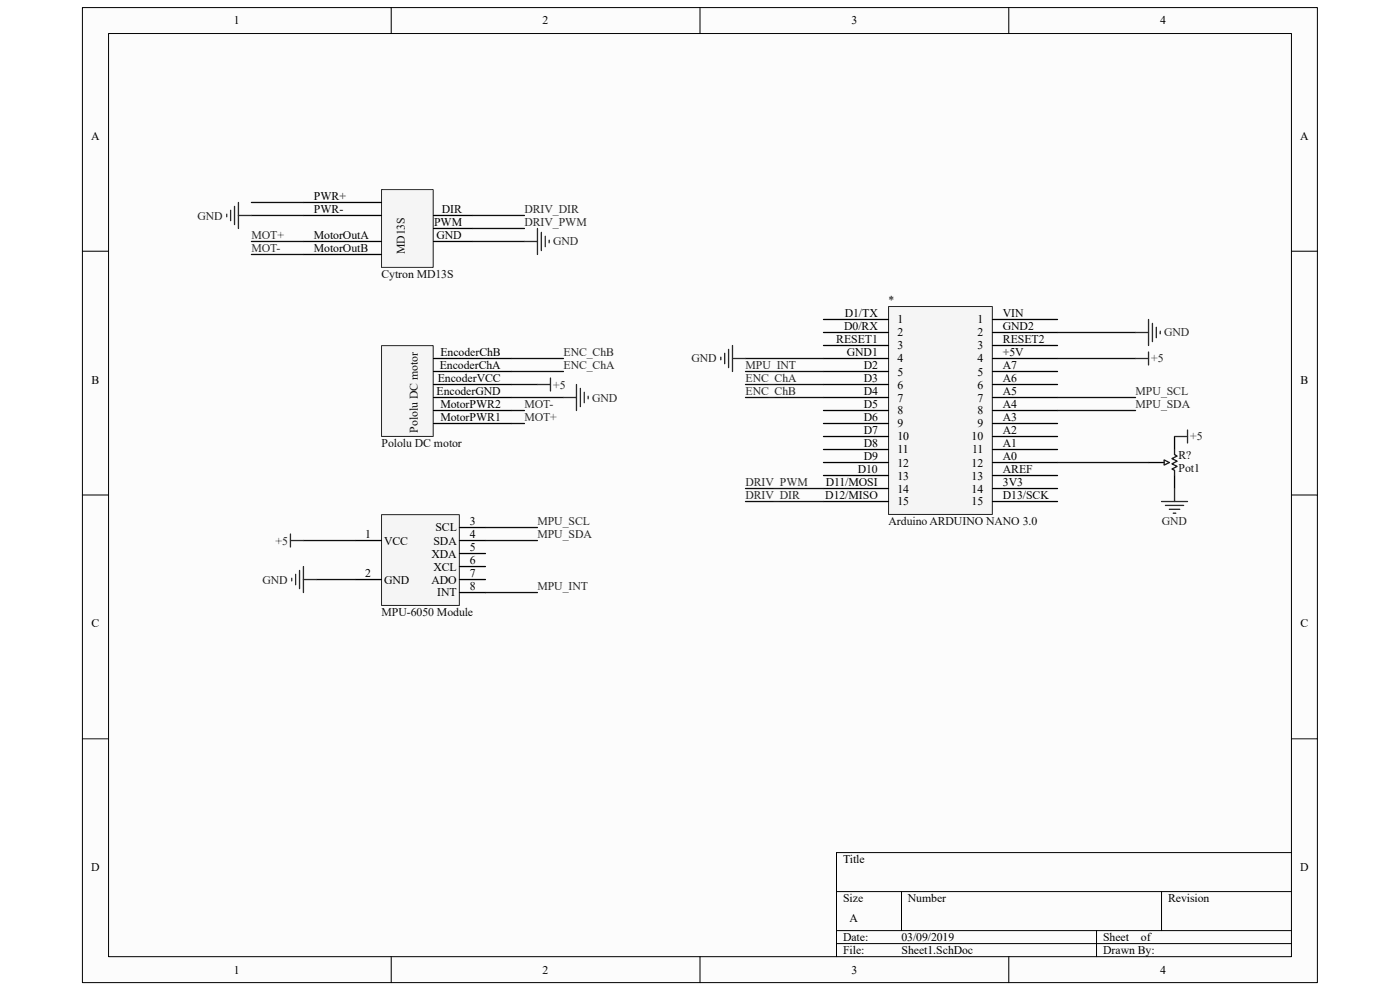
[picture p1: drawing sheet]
<svg xmlns="http://www.w3.org/2000/svg" width="297mm" height="210mm" viewBox="0 0 297 210" stroke-linecap="round" stroke-linejoin="round" font-family="sans-serif">
<path d="M17.5 1.7h262v206.7h-262z" fill="#fcfcfc"/>
<path d="M17.5 1.6h262v206.8h-262z" fill="none" stroke="#000" stroke-width=".21"/>
<path d="M23.1 7.2h250.9v195.7h-250.9z" fill="#fcfcfc"/>
<g fill="none" stroke="#000" stroke-width=".21">
<path d="M23 7.1h251v195.8h-251zM83 1.6v5.5M148.5 1.6v5.5M214 1.6v5.5M17.5 53.3h5.5M274 53.3h5.5M17.5 105h5.5M274 105h5.5M17.5 156.7h5.5M274 156.7h5.5M177.5 189.1h96.5M177.5 197.4h96.5"/>
<path d="M191.3 189.1v8.3M232.6 197.4v5.5M246.4 189.1v8.3M274 180.9h-96.5v22M83 202.9v5.5M148.5 202.9v5.5M177.5 200.2h96.5M214 202.9v5.5"/>
</g>
<path d="M81 109.2h16.5v19.2h-16.5z" fill="#f5f5f5"/>
<path d="M80.9 109.2h16.6v19.2h-16.6z" fill="none" stroke="#262626" stroke-width=".21"/>
<path d="M75.4 114.7h5.5M97.5 117.4h5.5M97.5 114.7h5.5M97.5 111.9h5.5M75.4 122.9h5.5M97.5 125.7h5.5M97.5 122.9h5.5M97.5 120.2h5.5" fill="none" stroke="#000" stroke-width=".28"/>
<path d="M188.6 65.1h21.9v44h-21.9z" fill="#f5f5f5"/>
<path d="M188.5 65h22v44.1h-22z" fill="none" stroke="#262626" stroke-width=".21"/>
<g fill="none" stroke="#000" stroke-width=".28">
<path d="M174.7 67.8h13.8M174.7 70.5h13.8M174.7 73.3h13.8M174.7 76.1h13.8M174.7 78.8h13.8M210.6 67.8h13.8M210.6 70.5h13.8M210.6 73.3h13.8M210.6 76.1h13.8M210.6 78.8h13.8M174.7 81.6h13.8M174.7 84.3h13.8"/>
<path d="M174.7 87.1h13.8M174.7 89.8h13.8M174.7 92.6h13.8M174.7 95.4h13.8M174.7 98.1h13.8M210.6 81.6h13.8M210.6 84.3h13.8M210.6 87.1h13.8M210.6 89.8h13.8M210.6 92.6h13.8M210.6 95.4h13.8M210.6 98.1h13.8"/>
<path d="M174.7 100.9h13.8M174.7 103.6h13.8M174.7 106.4h13.8M210.6 100.9h13.8M210.6 103.6h13.8M210.6 106.4h13.8"/>
</g>
<g fill="none" stroke="#0e0e0e" stroke-width=".28">
<path d="M158.2 78.8h16.5M158.2 76.1h16.5M224.4 70.5h16.5M224.4 76.1h16.5M158.2 81.6h16.5M158.2 84.3h16.5M224.4 84.3h16.5M224.4 87.1h16.5M64.4 114.7h11M103 111.9h11M103 114.7h11M158.2 103.6h16.5"/>
<path d="M158.2 106.4h16.5M67.1 122.9h8.3M103 125.7h11"/>
</g>
<g fill="none" stroke="#262626" stroke-width=".28">
<path d="M152.9 75.8v.5M153.7 74.9v2.3M154.6 74.1v3.9M155.4 76.1h2.8M155.4 73.3v5.5M240.9 70.5h2.8M240.9 76.1h2.8M243.7 67.8v5.5M243.7 74.7v2.7M244.5 68.6v3.9M245.3 69.4v2.2M246.1 70.3v.5"/>
<path d="M61.6 113.3v2.7M61.6 114.7h2.8M61.9 122.7v.5M62.7 121.8v2.2M63.5 121v3.9M64.4 120.2v5.5M64.4 122.9h2.7"/>
</g>
<path d="M81 73.4h10.9v19.2h-10.9z" fill="#f5f5f5"/>
<path d="M80.9 73.3h11v19.3h-11z" fill="none" stroke="#262626" stroke-width=".21"/>
<path d="M92 78.8h16.5M92 76.1h16.5M92 89.8h16.5M92 87.1h16.5M92 84.3h16.5M92 81.6h16.5" fill="none" stroke="#000" stroke-width=".28"/>
<path d="M108.5 76.1h11M108.5 78.8h11M108.5 81.6h5.5M108.5 84.3h11" fill="none" stroke="#0e0e0e" stroke-width=".28"/>
<path d="M114 81.6h2.8M116.8 80.2v2.7M119.5 84.3h2.8M122.3 81.6v5.5M123.1 82.4v3.9M124 83.2v2.2M124.8 84.1v.5" fill="none" stroke="#262626" stroke-width=".28"/>
<path d="M81 40.3h10.9v16.4h-10.9z" fill="#f5f5f5"/>
<path d="M80.9 40.2h11v16.5h-11z" fill="none" stroke="#262626" stroke-width=".21"/>
<path d="M64.4 54h16.5M64.4 51.2h16.5M64.4 45.7h16.5M64.4 43h16.5M92 51.2h8.2M92 45.7h8.2M92 48.5h8.2M243.7 98.1h3.3M249.2 92.6v2.8M249.2 100.9v2.7" fill="none" stroke="#000" stroke-width=".28"/>
<path d="M53.3 43h11.1M53.3 45.7h11.1M53.3 51.2h11.1M53.3 54h11.1M100.2 45.7h11.1M100.2 51.2h11.1M100.2 48.5h11.1M108.5 89.8h2.8M108.5 87.1h2.8M224.4 98.1h19.3" fill="none" stroke="#0e0e0e" stroke-width=".28"/>
<g fill="none" stroke="#262626" stroke-width=".28">
<path d="M48.1 45.4v.6M48.9 44.6v2.2M49.8 43.8v3.8M50.6 43v5.5M50.6 45.7h2.7M111.3 51.2h2.7M114 48.5v5.5M114.9 49.3v3.9M115.7 50.1v2.2M116.5 51v.5M249.2 92.6h2.7M251.9 91.2v2.8"/>
<path d="M246.4 106.4h5.5M247.2 107.2h3.9M248.1 108h2.2M248.9 108.9h.6M249.2 103.6v2.8"/>
</g>
<path d="M247 97.6l1.1 .5-1.1 .6zM249.2 95.4v1.1l.5 .2-1.1 .6 1.1 .5-1.1 .6 1.1 .5-1.1 .6 .6 .3v1.1" fill="none" stroke="#1c1c1c" stroke-width=".28"/>
<g font-size="2.5">
<text x="49.6" y="5.2">1</text>
<text x="115.1" y="5.2">2</text>
<text x="180.6" y="5.2">3</text>
<text x="246.1" y="5.2">4</text>
<text x="19.3" y="29.7">A</text>
<text x="275.8" y="29.7">A</text>
<text x="66.6" y="45.2">PWR-</text>
<text x="66.6" y="42.4">PWR+</text>
<text x="92.1" y="47.9">PWM</text>
<text x="93.7" y="45.2">DIR</text>
<text x="66.6" y="53.5">MotorOutB</text>
<text x="66.6" y="50.7">MotorOutA</text>
<text x="92.6" y="50.7">GND</text>
<text x="179.1" y="70">D0/RX</text>
<text x="179.2" y="67.2">D1/TX</text>
<text x="190.4" y="68.6">1</text>
<text x="190.4" y="71.4">2</text>
<text x="207.4" y="68.6">1</text>
<text x="207.4" y="71.4">2</text>
<text x="212.8" y="67.2">VIN</text>
<text x="212.8" y="70">GND2</text>
<text x="93.4" y="75.5">EncoderChB</text>
<text x="177.4" y="72.8">RESET1</text>
<text x="179.7" y="75.5">GND1</text>
<text x="190.4" y="74.1">3</text>
<text x="190.4" y="76.9">4</text>
<text x="207.4" y="74.1">3</text>
<text x="207.4" y="76.9">4</text>
<text x="212.8" y="72.8">RESET2</text>
<text x="212.8" y="75.5">+5V</text>
<text x="19.4" y="81.4">B</text>
<text x="92.6" y="83.8">EncoderGND</text>
<text x="92.9" y="81">EncoderVCC</text>
<text x="93.3" y="78.3">EncoderChA</text>
<text x="183.3" y="78.3">D2</text>
<text x="183.3" y="81">D3</text>
<text x="183.3" y="83.8">D4</text>
<text x="190.4" y="79.7">5</text>
<text x="190.4" y="82.4">6</text>
<text x="207.4" y="79.7">5</text>
<text x="207.4" y="82.4">6</text>
<text x="212.8" y="78.3">A7</text>
<text x="212.8" y="81">A6</text>
<text x="212.8" y="83.8">A5</text>
<text x="275.9" y="81.4">B</text>
<text x="93.4" y="89.3">MotorPWR1</text>
<text x="93.4" y="86.5">MotorPWR2</text>
<text x="183.3" y="86.5">D5</text>
<text x="183.3" y="89.3">D6</text>
<text x="190.4" y="85.2">7</text>
<text x="190.4" y="87.9">8</text>
<text x="207.4" y="85.2">7</text>
<text x="207.4" y="87.9">8</text>
<text x="212.8" y="86.5">A4</text>
<text x="212.8" y="89.3">A3</text>
<text x="183.3" y="92.1">D7</text>
<text x="183.3" y="94.8">D8</text>
<text x="190.4" y="90.7">9</text>
<text x="190.4" y="93.4">10</text>
<text x="206.1" y="93.4">10</text>
<text x="207.4" y="90.7">9</text>
<text x="212.8" y="92.1">A2</text>
<text x="212.8" y="94.8">A1</text>
<text x="182" y="100.3">D10</text>
<text x="183.3" y="97.6">D9</text>
<text x="190.4" y="96.2">11</text>
<text x="190.4" y="99">12</text>
<text x="190.4" y="101.7">13</text>
<text x="206.1" y="99">12</text>
<text x="206.1" y="101.7">13</text>
<text x="206.2" y="96.2">11</text>
<text x="212.8" y="97.6">A0</text>
<text x="212.8" y="100.3">AREF</text>
<text x="175.1" y="105.8">D12/MISO</text>
<text x="175.2" y="103.1">D11/MOSI</text>
<text x="190.4" y="104.5">14</text>
<text x="190.4" y="107.2">15</text>
<text x="206.1" y="104.5">14</text>
<text x="206.1" y="107.2">15</text>
<text x="212.8" y="103.1">3V3</text>
<text x="212.8" y="105.8">D13/SCK</text>
<text x="92.4" y="112.7">SCL</text>
<text x="99.7" y="111.4">3</text>
<text x="77.5" y="114.1">1</text>
<text x="81.5" y="115.5">VCC</text>
<text x="91.5" y="118.3">XDA</text>
<text x="91.9" y="115.5">SDA</text>
<text x="99.7" y="119.6">6</text>
<text x="99.7" y="116.9">5</text>
<text x="99.7" y="114.1">4</text>
<text x="77.5" y="122.4">2</text>
<text x="81.5" y="123.8">GND</text>
<text x="91.5" y="123.8">ADO</text>
<text x="91.9" y="121">XCL</text>
<text x="99.7" y="125.2">8</text>
<text x="99.7" y="122.4">7</text>
<text x="92.8" y="126.5">INT</text>
<text x="19.4" y="133.1">C</text>
<text x="275.9" y="133.1">C</text>
<text x="19.3" y="184.8">D</text>
<text x="178.9" y="183.1">Title</text>
<text x="275.8" y="184.8">D</text>
<text x="178.9" y="191.3">Size</text>
<text x="192.6" y="191.3">Number</text>
<text x="247.8" y="191.3">Revision</text>
<text x="180.2" y="195.5">A</text>
<text x="178.9" y="199.6">Date:</text>
<text x="178.9" y="202.4">File:</text>
<text x="191.3" y="199.6">03/09/2019</text>
<text x="191.3" y="202.4">Sheet1.SchDoc</text>
<text x="234" y="199.6">Sheet</text>
<text x="234" y="202.4">Drawn By:</text>
<text x="242.1" y="199.6">of</text>
<text x="49.6" y="206.5">1</text>
<text x="115.1" y="206.5">2</text>
<text x="180.6" y="206.5">3</text>
<text x="246.1" y="206.5">4</text>
</g>
<g font-size="2.5" fill="#262626">
<text x="41.9" y="46.6">GND</text>
<text x="111.3" y="45.2">DRIV_DIR</text>
<text x="111.3" y="47.9">DRIV_PWM</text>
<text x="53.3" y="53.5">MOT-</text>
<text x="53.3" y="50.7">MOT+</text>
<text x="117.3" y="52.1">GND</text>
<text x="247" y="71.4">GND</text>
<text x="119.5" y="75.5">ENC_ChB</text>
<text x="146.7" y="76.9">GND</text>
<text x="244.2" y="76.9">+5</text>
<text x="117.3" y="82.4">+5</text>
<text x="119.5" y="78.3">ENC_ChA</text>
<text x="158.2" y="78.3">MPU_INT</text>
<text x="158.2" y="81">ENC_ChA</text>
<text x="158.2" y="83.8">ENC_ChB</text>
<text x="240.9" y="83.8">MPU_SCL</text>
<text x="111.3" y="86.5">MOT-</text>
<text x="111.3" y="89.3">MOT+</text>
<text x="125.6" y="85.2">GND</text>
<text x="240.9" y="86.5">MPU_SDA</text>
<text x="252.5" y="93.4">+5</text>
<text x="158.2" y="103.1">DRIV_PWM</text>
<text x="158.2" y="105.8">DRIV_DIR</text>
<text x="114" y="111.4">MPU_SCL</text>
<text x="246.5" y="111.4">GND</text>
<text x="58.4" y="115.5">+5</text>
<text x="114" y="114.1">MPU_SDA</text>
<text x="55.7" y="123.8">GND</text>
<text x="114" y="125.2">MPU_INT</text>
</g>
<g font-size="2.5" fill="#0e0e0e">
<text x="85.9" y="54" transform="rotate(-90 85.9 54)">MD13S</text>
<text x="80.9" y="59">Cytron MD13S</text>
<text x="188.5" y="64.5">*</text>
<text x="80.9" y="94.8">Pololu DC motor</text>
<text x="88.6" y="91.8" transform="rotate(-90 88.6 91.8)">Pololu DC motor</text>
<text x="250" y="97.3">R?</text>
<text x="250" y="100.1">Pot1</text>
<text x="188.5" y="111.4">Arduino ARDUINO NANO 3.0</text>
<text x="80.9" y="130.7">MPU-6050 Module</text>
</g>
</svg>
